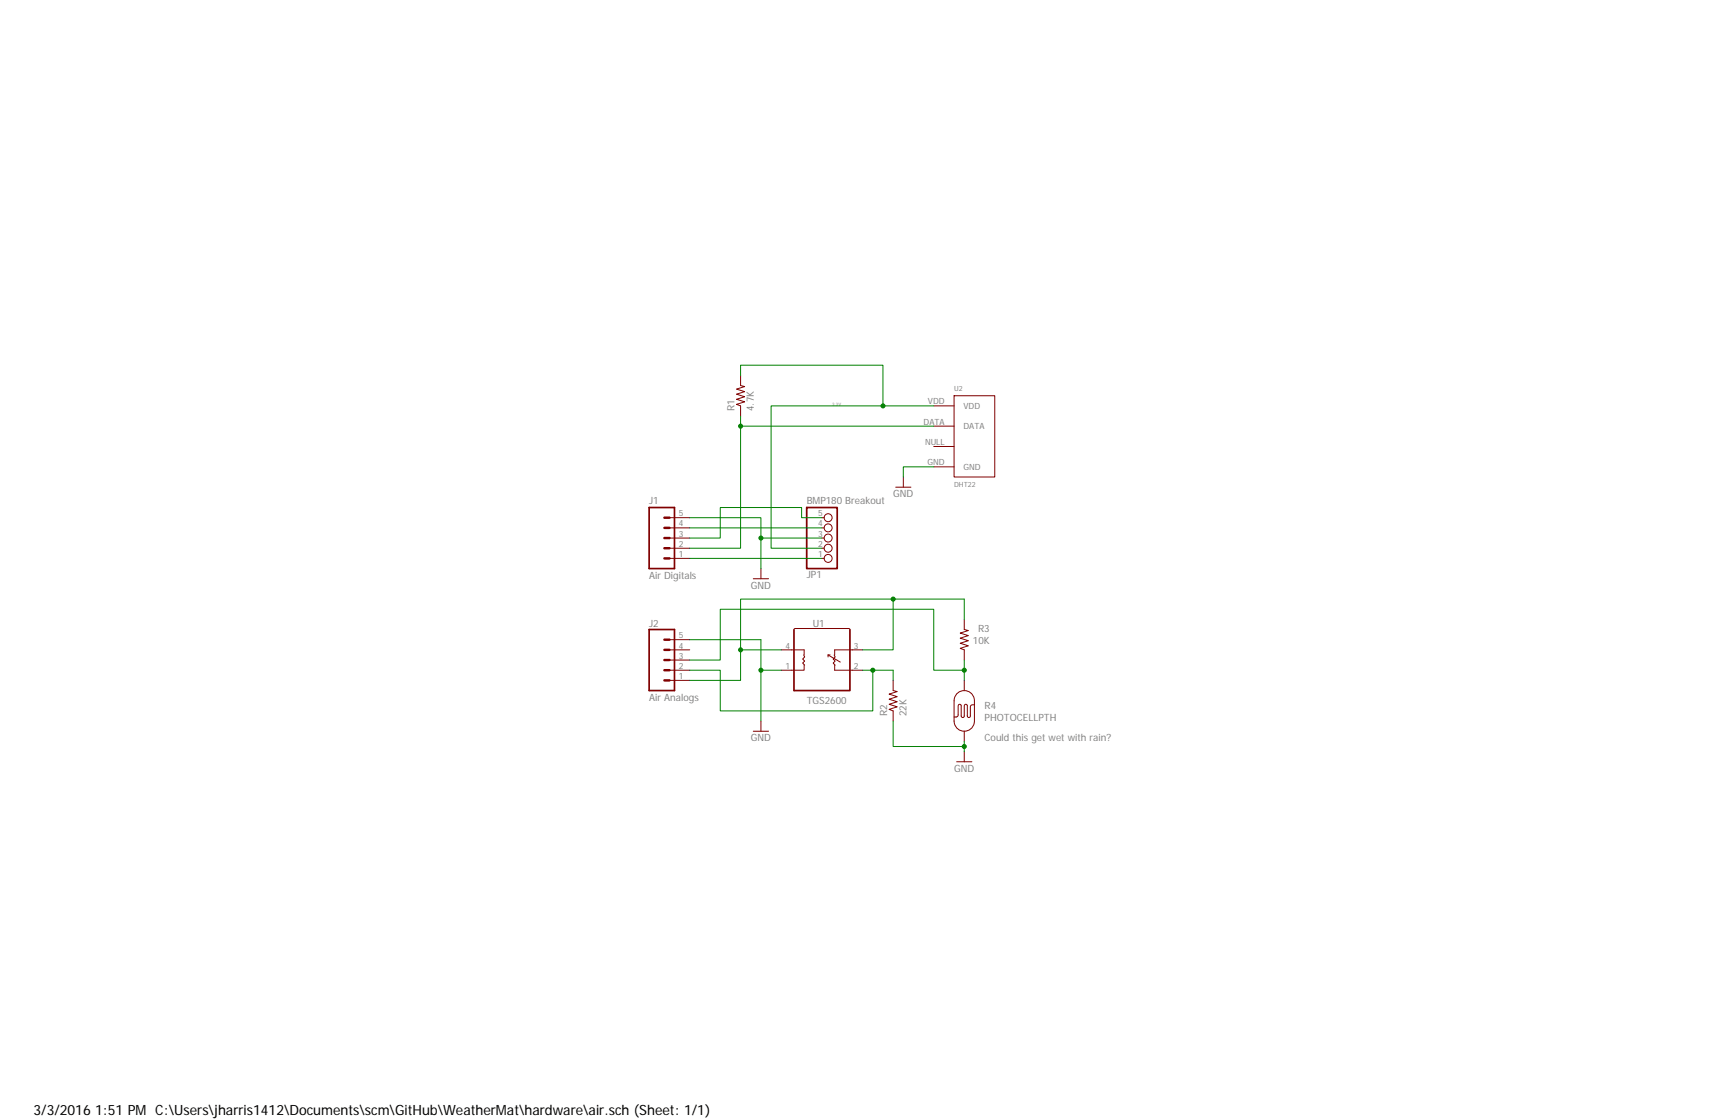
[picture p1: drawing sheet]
<svg xmlns="http://www.w3.org/2000/svg" width="432mm" height="279mm" viewBox="0 0 432 279" stroke-linecap="round" stroke-linejoin="round" font-family="sans-serif">
<path d="M161.5 89.4l117.2 104M278.7 89.4l-117.2 104" fill="none" stroke="#fff" stroke-width=".25"/>
<g fill="none" stroke="#800000" stroke-width=".25">
<path d="M185 93.7v2.6l1 .2-2.1 .7 2.1 .6-2.1 .6 2.1 .7-2.1 .6 2.1 .6-2.1 .7 1.1 .3v2.6M238.3 98.8h10.1v20.3h-10.1zM225.6 119.1v2.5M233.2 101.3h5.1M233.2 106.4h5.1M233.2 111.5h5.1M233.2 116.6h5.1M167.2 139.4h5.1M167.2 136.9h5.1M167.2 134.3h5.1M167.2 131.8h5.1M167.2 129.3h5.1"/>
<path d="M205.3 139.4h.5M205.3 136.9h.5M205.3 134.3h.5M205.3 131.8h.5M205.3 129.3h.5M223.7 121.6h3.8M167.2 159.7h5.1M188.1 144.5h3.8M190 142v2.5M198.4 156.9h13.7M240.8 154.7v2.5l1 .2-2 .7 2 .6-2 .6 2 .7-2 .6 2 .6-2 .7 1 .4v2.5M167.2 169.9h5.1"/>
<path d="M167.2 167.3h5.1M167.2 164.8h5.1M167.2 162.3h5.1M195.1 162.3h5.7v1.2M200.7 163.5l.3 .5-.6 .5 .6 .6-.6 .5 .6 .5M200.8 166.1v1.2h-5.7M206.8 163.5l3 1.8M206.8 163.5v.5M206.8 163.5h.5M208.3 163.5l.3 .5-.5 .5 .5 .6-.5 .5 .5 .5M208.4 166.1v1.2h7M215.4 162.3h-7v1.2"/>
<path d="M223.1 169.9v2.5l1 .3-2.1 .6 2.1 .6-2.1 .7 2.1 .6-2.1 .7 2.1 .6-2.1 .6 1.1 .4v2.5M239 173.2a2.55 2.55 0 0 1 2.8-.6 2.55 2.55 0 0 1 1.6 2.4v5a2.54 2.54 0 0 1-2.6 2.6 2.54 2.54 0 0 1-2.5-2.6v-5.5zM240.8 169.9v2.5M243.4 176h-.7l-.3 .3-.1 2.5a.38 .38 0 0 1-.3 .4 .38 .38 0 0 1-.4-.4v-2.6a.38 .38 0 0 0-.4-.3 .38 .38 0 0 0-.4 .3v2.6a.38 .38 0 0 1-.4 .4 .38 .38 0 0 1-.3-.4v-2.6a.38 .38 0 0 0-.4-.3 .38 .38 0 0 0-.4 .3v2.5l-.3 .3h-.7M188.1 182.6h3.8M190 180v2.6M238.9 190.2h3.8M240.8 182.6v2.5M240.8 187.7v2.5"/>
<circle cx="206.8" cy="139.4" r="1"/>
<circle cx="206.8" cy="129.3" r="1"/>
<circle cx="206.8" cy="134.3" r="1"/>
<circle cx="206.8" cy="131.8" r="1"/>
<circle cx="206.8" cy="136.9" r="1"/>
</g>
<path d="M162.1 126.7h6.3v15.3h-6.3zM201.5 126.7h7.6v15.3h-7.6zM162.1 157.2h6.3v15.2h-6.3zM198.3 157.2v15.2h14v-15.2" fill="none" stroke="#800000" stroke-width=".42"/>
<path d="M165.9 134.3h1.3M165.9 136.9h1.3M165.9 139.4h1.3M165.9 129.3h1.3M165.9 131.8h1.3M165.9 159.7h1.3M165.9 164.8h1.3M165.9 167.3h1.3M165.9 169.9h1.3M165.9 162.3h1.3" fill="none" stroke="#800000" stroke-width=".61"/>
<path d="M185 103.9v2.5M233.2 106.4h-48.2v30.5h-12.7M172.3 139.4h33" fill="none" stroke="#008000" stroke-width=".25"/>
<circle cx="185" cy="106.4" r=".51" fill="#008000"/>
<g fill="none" stroke="#008000" stroke-width=".25">
<path d="M172.3 129.3h17.7v5h15.3M190 134.3v7.7"/>
<circle cx="185" cy="106.4" r=".51"/>
</g>
<circle cx="190" cy="134.3" r=".51" fill="#008000"/>
<g fill="none" stroke="#008000" stroke-width=".25">
<path d="M233.2 116.6h-7.6v2.5M223.1 180v6.4h17.7M240.8 185.1v2.6"/>
<circle cx="190" cy="134.3" r=".51"/>
</g>
<circle cx="240.8" cy="186.4" r=".51" fill="#008000"/>
<g fill="none" stroke="#008000" stroke-width=".25">
<path d="M190 159.7v7.6M195.1 167.3h-5.1v12.7"/>
<circle cx="240.8" cy="186.4" r=".51"/>
</g>
<circle cx="190" cy="167.3" r=".51" fill="#008000"/>
<g fill="none" stroke="#008000" stroke-width=".25">
<path d="M185 93.7v-2.5h35.5v10.1M233.2 101.3h-40.6v35.6h12.7M172.3 159.7h17.7"/>
<circle cx="190" cy="167.3" r=".51"/>
</g>
<circle cx="220.5" cy="101.3" r=".51" fill="#008000"/>
<g fill="none" stroke="#008000" stroke-width=".25">
<path d="M172.3 131.8h33M205.3 129.3h-5.1v-2.6h-20.3v7.6h-7.6M185 162.3v-12.7h38.1v12.7h-7.7M195.1 162.3h-10.1v7.6h-12.7"/>
<circle cx="220.5" cy="101.3" r=".51"/>
</g>
<circle cx="185" cy="162.3" r=".51" fill="#008000"/>
<g fill="none" stroke="#008000" stroke-width=".25">
<path d="M223.1 149.6h17.7"/>
<circle cx="185" cy="162.3" r=".51"/>
</g>
<circle cx="223.1" cy="149.6" r=".51" fill="#008000"/>
<g fill="none" stroke="#008000" stroke-width=".25">
<path d="M240.8 149.6v5.1M172.3 167.3h7.6v10.2h38.1v-10.2M215.4 167.3h7.7v2.6"/>
<circle cx="223.1" cy="149.6" r=".51"/>
</g>
<circle cx="218" cy="167.3" r=".51" fill="#008000"/>
<g fill="none" stroke="#008000" stroke-width=".25">
<path d="M172.3 164.8h7.6v-12.7h53.3v15.2h7.6M240.8 164.8v5.1"/>
<circle cx="218" cy="167.3" r=".51"/>
</g>
<circle cx="240.8" cy="167.3" r=".51" fill="#008000"/>
<circle cx="240.8" cy="167.3" r=".51" fill="none" stroke="#008000" stroke-width=".25"/>
<text font-size="3.5" x="8.4" y="278.4">3/3/2016 1:51 PM C:\Users\jharris1412\Documents\scm\GitHub\WeatherMat\hardware\air.sch (Sheet: 1/1)</text>
<g font-size="2.5" fill="#808080">
<text x="183.5" y="102.6" transform="rotate(-90 183.5 102.6)">R1</text>
<text x="188.3" y="102.6" transform="rotate(-90 188.3 102.6)">4.7K</text>
<text x="162.1" y="126">J1</text>
<text x="201.5" y="126">BMP180 Breakout</text>
<text x="223.1" y="124.2">GND</text>
<text x="162.1" y="144.5">Air Digitals</text>
<text x="187.5" y="147">GND</text>
<text x="201.5" y="144.4">JP1</text>
<text x="162.1" y="156.4">J2</text>
<text x="203" y="156.4">U1</text>
<text x="243" y="160.7">10K</text>
<text x="244.3" y="157.9">R3</text>
<text x="162.1" y="175">Air Analogs</text>
<text x="201.5" y="175.7">TGS2600</text>
<text x="221.6" y="178.8" transform="rotate(-90 221.6 178.8)">R2</text>
<text x="226.4" y="178.8" transform="rotate(-90 226.4 178.8)">22K</text>
<text x="245.9" y="177">R4</text>
<text x="187.5" y="185.1">GND</text>
<text x="245.9" y="185.1">Could this get wet with rain?</text>
<text x="245.9" y="180">PHOTOCELLPTH</text>
<text x="238.3" y="192.7">GND</text>
</g>
<g font-size="2.1" fill="#808080">
<text x="231.8" y="101">VDD</text>
<text x="230.7" y="106.1">DATA</text>
<text x="240.6" y="102.1">VDD</text>
<text x="240.6" y="107.2">DATA</text>
<text x="231" y="111.1">NULL</text>
<text x="231.6" y="116.2">GND</text>
<text x="240.6" y="117.3">GND</text>
<text x="169.5" y="131.4">4</text>
<text x="169.5" y="128.9">5</text>
<text x="204.3" y="131.4">4</text>
<text x="204.3" y="128.9">5</text>
<text x="169.5" y="136.5">2</text>
<text x="169.5" y="134">3</text>
<text x="204.3" y="136.5">2</text>
<text x="204.3" y="134">3</text>
<text x="169.5" y="139.1">1</text>
<text x="204.3" y="139.1">1</text>
<text x="169.5" y="161.9">4</text>
<text x="169.5" y="159.4">5</text>
<text x="196.1" y="161.9">4</text>
<text x="213.3" y="161.9">3</text>
<text x="169.5" y="167">2</text>
<text x="169.5" y="164.5">3</text>
<text x="196.1" y="167">1</text>
<text x="213.3" y="167">2</text>
<text x="169.5" y="169.5">1</text>
</g>
<g font-size="1.8" fill="#808080">
<text x="238.3" y="97.5">U2</text>
<text x="238.3" y="121.6">DHT22</text>
</g>
<text font-size="1.1" fill="#808080" x="207.8" y="101.3">3.3V</text>
</svg>
